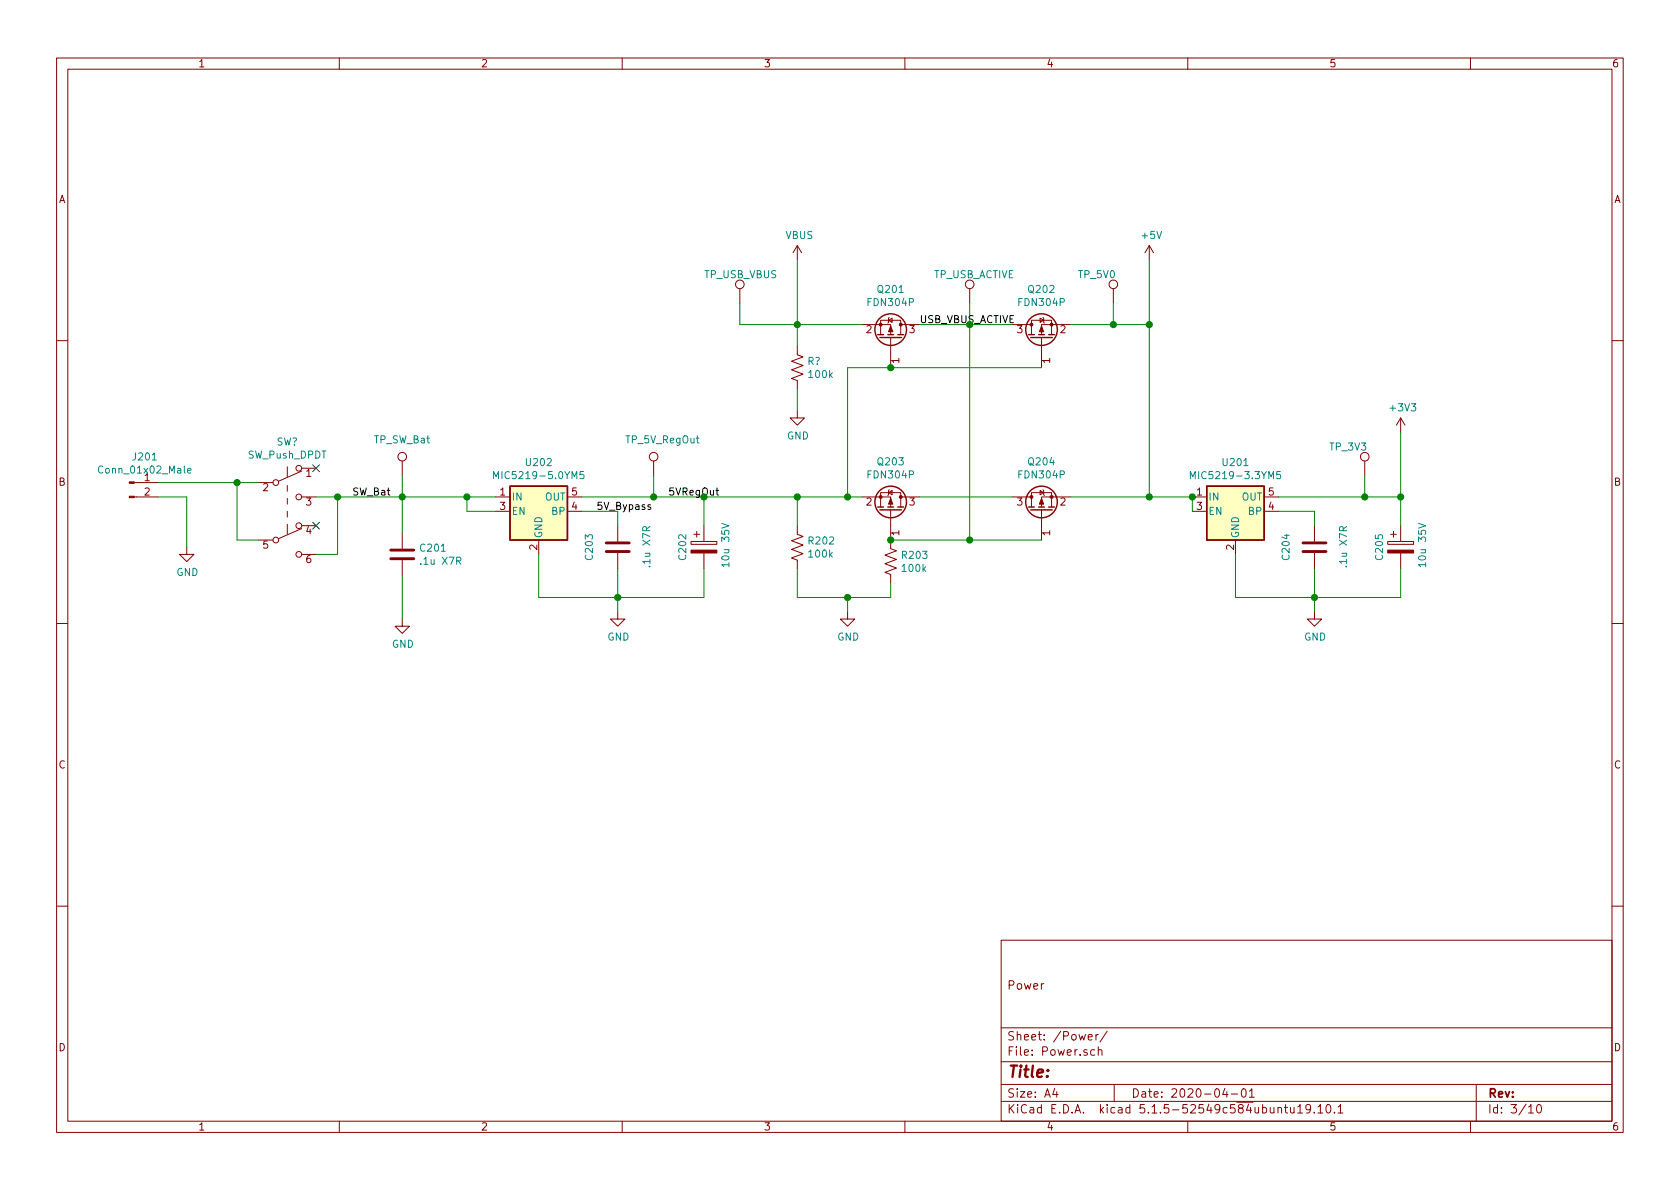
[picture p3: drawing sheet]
EESchema Schematic File Version 4
EELAYER 30 0
EELAYER END
$Descr A4 11693 8268
encoding utf-8
Sheet 3 10
Title ""
Date "2020-04-01"
Rev ""
Comp ""
Comment1 ""
Comment2 "Power"
Comment3 ""
Comment4 ""
$EndDescr
$Comp
L Connector:Conn_01x02_Male J201
U 1 1
P 900 3350
F 0 "J201" H 1008 3531 50  0000 C CNN
F 1 "Conn_01x02_Male" H 1008 3440 50  0000 C CNN
F 2 "" H 900 3350 50  0001 C CNN
F 3 "~" H 900 3350 50  0001 C CNN
	1    900  3350
	1    0    0    -1  
$EndComp
$Comp
L power:GND #PWR?
U 1 1
P 1300 3800
F 0 "#PWR?" H 1300 3550 50  0001 C CNN
F 1 "GND" H 1305 3627 50  0000 C CNN
F 2 "" H 1300 3800 50  0001 C CNN
F 3 "" H 1300 3800 50  0001 C CNN
	1    1300 3800
	1    0    0    -1  
$EndComp
Wire Wire Line
	1300 3800 1300 3450
Wire Wire Line
	1300 3450 1100 3450
$Comp
L Switch:SW_Push_DPDT SW?
U 1 1
P 2000 3550
F 0 "SW?" H 2000 4035 50  0000 C CNN
F 1 "SW_Push_DPDT" H 2000 3944 50  0000 C CNN
F 2 "" H 2000 3750 50  0001 C CNN
F 3 "~" H 2000 3750 50  0001 C CNN
	1    2000 3550
	1    0    0    -1  
$EndComp
Wire Wire Line
	1800 3350 1650 3350
Wire Wire Line
	1800 3750 1650 3750
Wire Wire Line
	1650 3750 1650 3350
Connection ~ 1650 3350
Wire Wire Line
	1650 3350 1100 3350
NoConn ~ 2200 3250
NoConn ~ 2200 3650
Wire Wire Line
	2200 3450 2350 3450
Wire Wire Line
	2350 3450 2350 3850
Wire Wire Line
	2350 3850 2200 3850
$Comp
L Device:C C201
U 1 1
P 2800 3850
F 0 "C201" H 2915 3896 50  0000 L CNN
F 1 ".1u X7R" H 2915 3805 50  0000 L CNN
F 2 "Capacitor_SMD:C_0603_1608Metric" H 2800 3850 50  0001 C CNN
F 3 "~" H 2800 3850 50  0001 C CNN
	1    2800 3850
	1    0    0    -1  
$EndComp
Wire Wire Line
	2800 3700 2800 3450
Wire Wire Line
	2800 3450 2350 3450
Connection ~ 2350 3450
$Comp
L Regulator_Linear:MIC5219-5.0YM5 U202
U 1 1
P 3750 3550
F 0 "U202" H 3750 3892 50  0000 C CNN
F 1 "MIC5219-5.0YM5" H 3750 3801 50  0000 C CNN
F 2 "Package_TO_SOT_SMD:SOT-23-5" H 3750 3875 50  0001 C CNN
F 3 "http://ww1.microchip.com/downloads/en/DeviceDoc/MIC5219-500mA-Peak-Output-LDO-Regulator-DS20006021A.pdf" H 3750 3550 50  0001 C CNN
	1    3750 3550
	1    0    0    -1  
$EndComp
Wire Wire Line
	3450 3450 3250 3450
Connection ~ 2800 3450
Wire Wire Line
	3450 3550 3250 3550
Wire Wire Line
	3250 3550 3250 3450
Connection ~ 3250 3450
Wire Wire Line
	3250 3450 2800 3450
Wire Wire Line
	2800 4300 2800 4000
$Comp
L power:GND #PWR?
U 1 1
P 2800 4300
F 0 "#PWR?" H 2800 4050 50  0001 C CNN
F 1 "GND" H 2805 4127 50  0000 C CNN
F 2 "" H 2800 4300 50  0001 C CNN
F 3 "" H 2800 4300 50  0001 C CNN
	1    2800 4300
	1    0    0    -1  
$EndComp
$Comp
L Connector:TestPoint TP_SW_Bat
U 1 1
P 2800 3300
F 0 "TP_SW_Bat" H 2600 3550 50  0000 L CNN
F 1 "TestPoint" H 2858 3327 50  0001 L CNN
F 2 "TestPoint:TestPoint_Pad_D1.5mm" H 3000 3300 50  0001 C CNN
F 3 "~" H 3000 3300 50  0001 C CNN
	1    2800 3300
	1    0    0    -1  
$EndComp
Wire Wire Line
	2800 3300 2800 3450
$Comp
L Device:C C203
U 1 1
P 4300 3800
F 0 "C203" V 4100 3700 50  0000 L CNN
F 1 ".1u X7R" V 4500 3650 50  0000 L CNN
F 2 "Capacitor_SMD:C_0603_1608Metric" H 4300 3800 50  0001 C CNN
F 3 "~" H 4300 3800 50  0001 C CNN
	1    4300 3800
	1    0    0    -1  
$EndComp
Wire Wire Line
	4300 3550 4050 3550
$Comp
L Device:CP C202
U 1 1
P 4900 3800
F 0 "C202" V 4750 3700 50  0000 L CNN
F 1 "10u 35V" V 5050 3650 50  0000 L CNN
F 2 "Capacitor_THT:CP_Radial_D4.0mm_P1.50mm" H 4938 3650 50  0001 C CNN
F 3 "~" H 4900 3800 50  0001 C CNN
	1    4900 3800
	1    0    0    -1  
$EndComp
Wire Wire Line
	4900 3650 4900 3450
Wire Wire Line
	4900 3450 4550 3450
$Comp
L power:GND #PWR?
U 1 1
P 4300 4250
F 0 "#PWR?" H 4300 4000 50  0001 C CNN
F 1 "GND" H 4305 4077 50  0000 C CNN
F 2 "" H 4300 4250 50  0001 C CNN
F 3 "" H 4300 4250 50  0001 C CNN
	1    4300 4250
	1    0    0    -1  
$EndComp
Wire Wire Line
	4300 3950 4300 4150
Wire Wire Line
	3750 4150 3750 3850
Wire Wire Line
	4900 4150 4900 3950
Wire Wire Line
	3750 4150 4300 4150
Connection ~ 4300 4150
Wire Wire Line
	4300 4150 4300 4250
Wire Wire Line
	4300 4150 4900 4150
Wire Wire Line
	4300 3650 4300 3550
$Comp
L Connector:TestPoint TP_5V_RegOut
U 1 1
P 4550 3300
F 0 "TP_5V_RegOut" H 4350 3550 50  0000 L CNN
F 1 "TestPoint" H 4608 3327 50  0001 L CNN
F 2 "TestPoint:TestPoint_Pad_D1.5mm" H 4750 3300 50  0001 C CNN
F 3 "~" H 4750 3300 50  0001 C CNN
	1    4550 3300
	1    0    0    -1  
$EndComp
Wire Wire Line
	4550 3300 4550 3450
Connection ~ 4550 3450
Wire Wire Line
	4550 3450 4050 3450
Text Label 2450 3450 0    50   ~ 0
SW_Bat
Text Label 4650 3450 0    50   ~ 0
5VRegOut
Text Label 4150 3550 0    50   ~ 0
5V_Bypass
$Comp
L Device:Q_PMOS_GSD Q203
U 1 1
P 6200 3550
F 0 "Q203" V 6542 3550 50  0000 C CNN
F 1 "FDN304P" V 6451 3550 50  0000 C CNN
F 2 "Package_TO_SOT_SMD:SuperSOT-3" H 6400 3650 50  0001 C CNN
F 3 "~" H 6200 3550 50  0001 C CNN
	1    6200 3550
	0    1    -1   0   
$EndComp
Wire Wire Line
	6000 3450 5900 3450
Connection ~ 4900 3450
$Comp
L Device:R_US R202
U 1 1
P 5550 3800
F 0 "R202" H 5618 3846 50  0000 L CNN
F 1 "100k" H 5618 3755 50  0000 L CNN
F 2 "Resistor_SMD:R_0603_1608Metric" V 5590 3790 50  0001 C CNN
F 3 "~" H 5550 3800 50  0001 C CNN
	1    5550 3800
	1    0    0    -1  
$EndComp
Wire Wire Line
	6200 4050 6200 4150
Wire Wire Line
	6200 4150 5900 4150
Wire Wire Line
	5550 4150 5550 3950
Wire Wire Line
	5550 3650 5550 3450
Connection ~ 5550 3450
Wire Wire Line
	5550 3450 4900 3450
$Comp
L Device:R_US R203
U 1 1
P 6200 3900
F 0 "R203" H 6268 3946 50  0000 L CNN
F 1 "100k" H 6268 3855 50  0000 L CNN
F 2 "Resistor_SMD:R_0603_1608Metric" V 6240 3890 50  0001 C CNN
F 3 "~" H 6200 3900 50  0001 C CNN
	1    6200 3900
	1    0    0    -1  
$EndComp
$Comp
L power:GND #PWR?
U 1 1
P 5900 4250
F 0 "#PWR?" H 5900 4000 50  0001 C CNN
F 1 "GND" H 5905 4077 50  0000 C CNN
F 2 "" H 5900 4250 50  0001 C CNN
F 3 "" H 5900 4250 50  0001 C CNN
	1    5900 4250
	1    0    0    -1  
$EndComp
Wire Wire Line
	5900 4150 5900 4250
Connection ~ 5900 4150
Wire Wire Line
	5900 4150 5550 4150
$Comp
L Device:Q_PMOS_GSD Q204
U 1 1
P 7250 3550
F 0 "Q204" V 7592 3550 50  0000 C CNN
F 1 "FDN304P" V 7501 3550 50  0000 C CNN
F 2 "Package_TO_SOT_SMD:SuperSOT-3" H 7450 3650 50  0001 C CNN
F 3 "~" H 7250 3550 50  0001 C CNN
	1    7250 3550
	0    -1   -1   0   
$EndComp
Wire Wire Line
	7050 3450 6400 3450
Wire Wire Line
	7250 3750 6750 3750
Connection ~ 6200 3750
$Comp
L Device:Q_PMOS_GSD Q201
U 1 1
P 6200 2350
F 0 "Q201" V 6542 2350 50  0000 C CNN
F 1 "FDN304P" V 6451 2350 50  0000 C CNN
F 2 "Package_TO_SOT_SMD:SuperSOT-3" H 6400 2450 50  0001 C CNN
F 3 "~" H 6200 2350 50  0001 C CNN
	1    6200 2350
	0    1    -1   0   
$EndComp
$Comp
L Device:Q_PMOS_GSD Q202
U 1 1
P 7250 2350
F 0 "Q202" V 7592 2350 50  0000 C CNN
F 1 "FDN304P" V 7501 2350 50  0000 C CNN
F 2 "Package_TO_SOT_SMD:SuperSOT-3" H 7450 2450 50  0001 C CNN
F 3 "~" H 7250 2350 50  0001 C CNN
	1    7250 2350
	0    -1   -1   0   
$EndComp
Wire Wire Line
	7050 2250 6750 2250
Wire Wire Line
	7250 2550 6200 2550
Wire Wire Line
	5900 3450 5900 2550
Wire Wire Line
	5900 2550 6200 2550
Connection ~ 5900 3450
Wire Wire Line
	5900 3450 5550 3450
Connection ~ 6200 2550
Wire Wire Line
	6750 3750 6750 2250
Connection ~ 6750 3750
Wire Wire Line
	6750 3750 6200 3750
Connection ~ 6750 2250
Wire Wire Line
	6750 2250 6400 2250
$Comp
L Device:R_US R?
U 1 1
P 5550 2550
F 0 "R?" H 5618 2596 50  0000 L CNN
F 1 "100k" H 5618 2505 50  0000 L CNN
F 2 "Resistor_SMD:R_0603_1608Metric" V 5590 2540 50  0001 C CNN
F 3 "~" H 5550 2550 50  0001 C CNN
	1    5550 2550
	1    0    0    -1  
$EndComp
Wire Wire Line
	5550 2400 5550 2250
Wire Wire Line
	5550 2250 6000 2250
$Comp
L power:GND #PWR?
U 1 1
P 5550 2850
F 0 "#PWR?" H 5550 2600 50  0001 C CNN
F 1 "GND" H 5555 2677 50  0000 C CNN
F 2 "" H 5550 2850 50  0001 C CNN
F 3 "" H 5550 2850 50  0001 C CNN
	1    5550 2850
	1    0    0    -1  
$EndComp
Wire Wire Line
	5550 2850 5550 2700
$Comp
L power:VBUS #PWR?
U 1 1
P 5550 1800
F 0 "#PWR?" H 5550 1650 50  0001 C CNN
F 1 "VBUS" H 5565 1973 50  0000 C CNN
F 2 "" H 5550 1800 50  0001 C CNN
F 3 "" H 5550 1800 50  0001 C CNN
	1    5550 1800
	1    0    0    -1  
$EndComp
Wire Wire Line
	5550 1800 5550 2250
Connection ~ 5550 2250
$Comp
L Connector:TestPoint TP_USB_VBUS
U 1 1
P 5150 2100
F 0 "TP_USB_VBUS" H 4900 2300 50  0000 L CNN
F 1 "TestPoint" H 5208 2127 50  0001 L CNN
F 2 "TestPoint:TestPoint_Pad_D1.5mm" H 5350 2100 50  0001 C CNN
F 3 "~" H 5350 2100 50  0001 C CNN
	1    5150 2100
	1    0    0    -1  
$EndComp
Wire Wire Line
	5150 2250 5550 2250
Text Label 6400 2250 0    50   ~ 0
USB_VBUS_ACTIVE
$Comp
L Connector:TestPoint TP_USB_ACTIVE
U 1 1
P 6750 2100
F 0 "TP_USB_ACTIVE" H 6500 2300 50  0000 L CNN
F 1 "TestPoint" H 6808 2127 50  0001 L CNN
F 2 "TestPoint:TestPoint_Pad_D1.5mm" H 6950 2100 50  0001 C CNN
F 3 "~" H 6950 2100 50  0001 C CNN
	1    6750 2100
	1    0    0    -1  
$EndComp
Wire Wire Line
	6750 2100 6750 2250
Wire Wire Line
	5150 2250 5150 2100
$Comp
L Connector:TestPoint TP_5V0
U 1 1
P 7750 2100
F 0 "TP_5V0" H 7500 2300 50  0000 L CNN
F 1 "TestPoint" H 7808 2127 50  0001 L CNN
F 2 "TestPoint:TestPoint_Pad_D1.5mm" H 7950 2100 50  0001 C CNN
F 3 "~" H 7950 2100 50  0001 C CNN
	1    7750 2100
	1    0    0    -1  
$EndComp
Wire Wire Line
	7750 2100 7750 2250
Wire Wire Line
	7750 2250 7450 2250
$Comp
L power:+5V #PWR?
U 1 1
P 8000 1800
F 0 "#PWR?" H 8000 1650 50  0001 C CNN
F 1 "+5V" H 8015 1973 50  0000 C CNN
F 2 "" H 8000 1800 50  0001 C CNN
F 3 "" H 8000 1800 50  0001 C CNN
	1    8000 1800
	1    0    0    -1  
$EndComp
Wire Wire Line
	8000 1800 8000 2250
Wire Wire Line
	8000 2250 7750 2250
Connection ~ 7750 2250
Wire Wire Line
	7450 3450 8000 3450
Wire Wire Line
	8000 3450 8000 2250
Connection ~ 8000 2250
$Comp
L Regulator_Linear:MIC5219-3.3YM5 U201
U 1 1
P 8600 3550
F 0 "U201" H 8600 3892 50  0000 C CNN
F 1 "MIC5219-3.3YM5" H 8600 3801 50  0000 C CNN
F 2 "Package_TO_SOT_SMD:SOT-23-5" H 8600 3875 50  0001 C CNN
F 3 "http://ww1.microchip.com/downloads/en/DeviceDoc/MIC5219-500mA-Peak-Output-LDO-Regulator-DS20006021A.pdf" H 8600 3550 50  0001 C CNN
	1    8600 3550
	1    0    0    -1  
$EndComp
Wire Wire Line
	8300 3550 8300 3450
Wire Wire Line
	8300 3450 8000 3450
Connection ~ 8300 3450
Connection ~ 8000 3450
$Comp
L Device:C C204
U 1 1
P 9150 3800
F 0 "C204" V 8950 3700 50  0000 L CNN
F 1 ".1u X7R" V 9350 3650 50  0000 L CNN
F 2 "Capacitor_SMD:C_0603_1608Metric" H 9150 3800 50  0001 C CNN
F 3 "~" H 9150 3800 50  0001 C CNN
	1    9150 3800
	1    0    0    -1  
$EndComp
$Comp
L Device:CP C205
U 1 1
P 9750 3800
F 0 "C205" V 9600 3700 50  0000 L CNN
F 1 "10u 35V" V 9900 3650 50  0000 L CNN
F 2 "Capacitor_THT:CP_Radial_D4.0mm_P1.50mm" H 9788 3650 50  0001 C CNN
F 3 "~" H 9750 3800 50  0001 C CNN
	1    9750 3800
	1    0    0    -1  
$EndComp
Wire Wire Line
	9750 3650 9750 3450
$Comp
L power:GND #PWR?
U 1 1
P 9150 4250
F 0 "#PWR?" H 9150 4000 50  0001 C CNN
F 1 "GND" H 9155 4077 50  0000 C CNN
F 2 "" H 9150 4250 50  0001 C CNN
F 3 "" H 9150 4250 50  0001 C CNN
	1    9150 4250
	1    0    0    -1  
$EndComp
Wire Wire Line
	9150 3950 9150 4150
Wire Wire Line
	9750 4150 9750 3950
Wire Wire Line
	8600 4150 9150 4150
Connection ~ 9150 4150
Wire Wire Line
	9150 4150 9150 4250
Wire Wire Line
	9150 4150 9750 4150
Wire Wire Line
	9150 3650 9150 3550
Wire Wire Line
	8600 4150 8600 3850
Wire Wire Line
	8900 3550 9150 3550
Wire Wire Line
	8900 3450 9500 3450
$Comp
L Connector:TestPoint TP_3V3
U 1 1
P 9500 3300
F 0 "TP_3V3" H 9250 3500 50  0000 L CNN
F 1 "TestPoint" H 9558 3327 50  0001 L CNN
F 2 "TestPoint:TestPoint_Pad_D1.5mm" H 9700 3300 50  0001 C CNN
F 3 "~" H 9700 3300 50  0001 C CNN
	1    9500 3300
	1    0    0    -1  
$EndComp
Wire Wire Line
	9500 3300 9500 3450
Wire Wire Line
	9750 3000 9750 3450
Connection ~ 9500 3450
Wire Wire Line
	9500 3450 9750 3450
Connection ~ 9750 3450
$Comp
L power:+3V3 #PWR?
U 1 1
P 9750 3000
F 0 "#PWR?" H 9750 2850 50  0001 C CNN
F 1 "+3V3" H 9765 3173 50  0000 C CNN
F 2 "" H 9750 3000 50  0001 C CNN
F 3 "" H 9750 3000 50  0001 C CNN
	1    9750 3000
	1    0    0    -1  
$EndComp
$EndSCHEMATC
